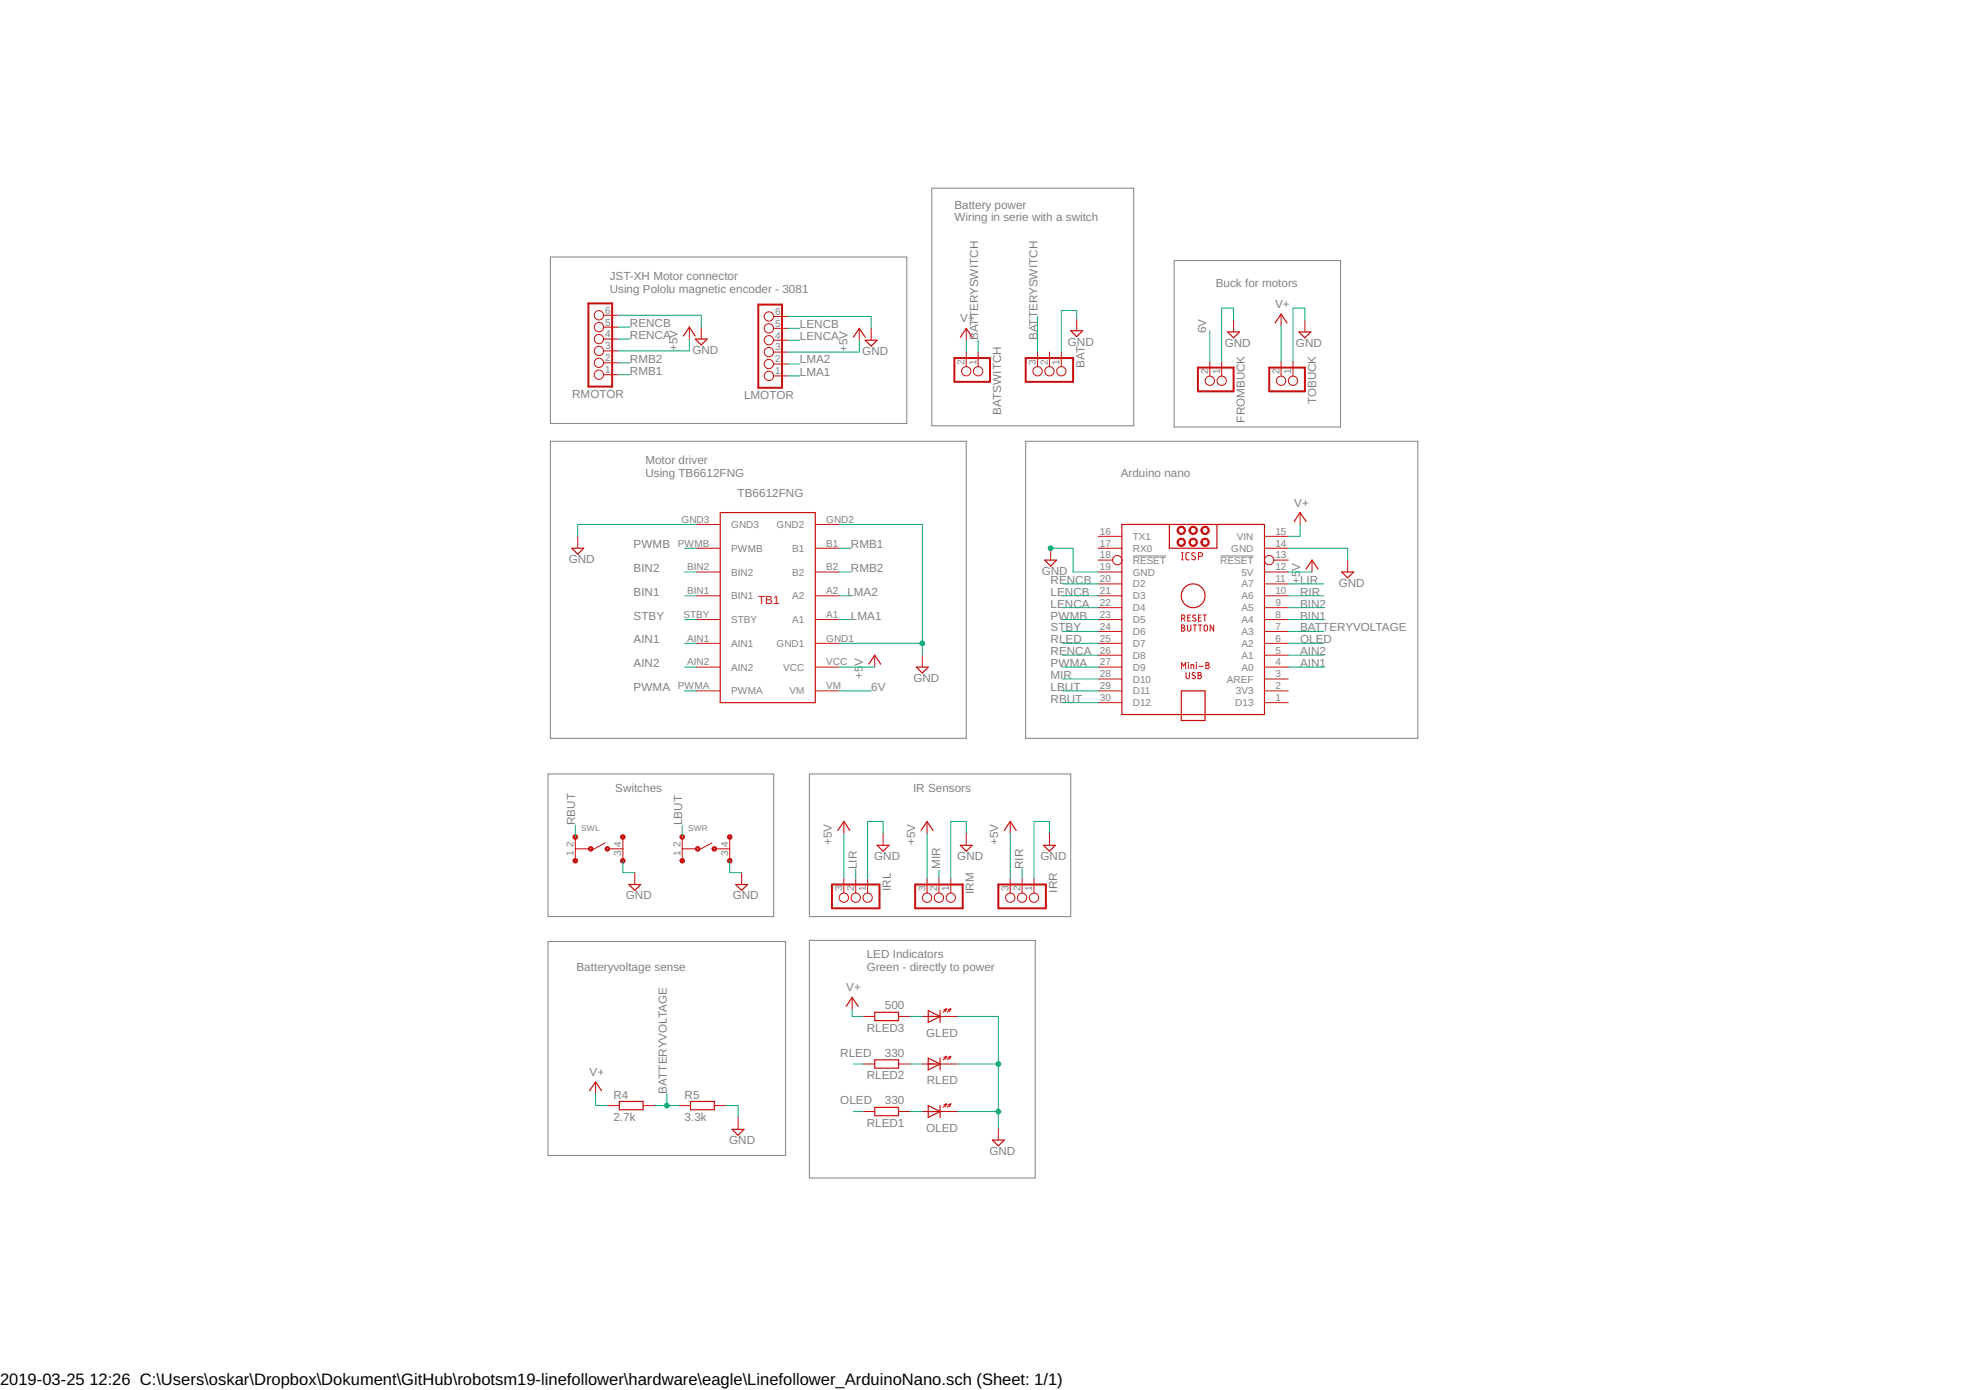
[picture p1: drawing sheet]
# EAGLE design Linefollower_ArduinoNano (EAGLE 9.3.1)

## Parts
ARDUINO_NANO1  ARDUINO_NANO  [ARDUINO_NANO]
BAT  EH_B3B-EH  [B3B-EH]
BATSWITCH  EH_B2B-EH  [B2B-EH]
FROMBUCK  EH_B2B-EH  [B2B-EH]
GLED  LED5MM  [LED5MM]
IRL  EH_B3B-EH  [B3B-EH]
IRM  EH_B3B-EH  [B3B-EH]
IRR  EH_B3B-EH  [B3B-EH]
LMOTOR  EH_B6B-EH  [B6B-EH]
OLED  LED5MM  [LED5MM]
R4  2.7k  R0603  [R0603]
R5  3.3k  R0603  [R0603]
RLED  LED5MM  [LED5MM]
RLED1  330  R0603  [R0603]
RLED2  330  R0603  [R0603]
RLED3  500  R0603  [R0603]
RMOTOR  EH_B6B-EH  [B6B-EH]
SWL  SKHHA/D  [SKHHA/D]
SWR  SKHHA/D  [SKHHA/D]
TB1  TB6612FNG  [TB6612FNG]
TOBUCK  EH_B2B-EH  [B2B-EH]

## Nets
6V [motorPower]: FROMBUCK.2 TB1.VM
+5V [motorPower]: ARDUINO_NANO1.12(5V) IRL.3 IRM.3 IRR.3 LMOTOR.3 RMOTOR.3 TB1.VCC
AIN1: ARDUINO_NANO1.4(A0) TB1.AIN1
AIN2: ARDUINO_NANO1.5(A1) TB1.AIN2
BATTERYSWITCH [motorPower]: BAT.3 BATSWITCH.1
BATTERYVOLTAGE: ARDUINO_NANO1.7(A3) R4.2 R5.1
BIN1: ARDUINO_NANO1.8(A4) TB1.BIN1
BIN2: ARDUINO_NANO1.9(A5) TB1.BIN2
GND [motorPower]: ARDUINO_NANO1.14(GND) ARDUINO_NANO1.19(GND) BAT.1 FROMBUCK.1 GLED.K IRL.1 IRM.1 IRR.1 LMOTOR.6 OLED.K R5.2 RLED.K RMOTOR.6 SWL.3 SWR.3 TB1.GND1 TB1.GND2 TB1.GND3 TOBUCK.1
LBUT: ARDUINO_NANO1.29(D11) SWR.2
LENCA: ARDUINO_NANO1.22(D4) LMOTOR.4
LENCB: ARDUINO_NANO1.21(D3) LMOTOR.5
LIR: ARDUINO_NANO1.11(A7) IRL.2
LMA1 [motorPower]: LMOTOR.1 TB1.A1
LMA2: LMOTOR.2 TB1.A2
MIR: ARDUINO_NANO1.28(D10) IRM.2
N$1: GLED.A RLED3.1
N$2: RLED2.1 RLED.A
N$3: OLED.A RLED1.1
OLED: ARDUINO_NANO1.6(A2) RLED1.2
PWMA: ARDUINO_NANO1.27(D9) TB1.PWMA
PWMB: ARDUINO_NANO1.23(D5) TB1.PWMB
RBUT: ARDUINO_NANO1.30(D12) SWL.2
RENCA: ARDUINO_NANO1.26(D8) RMOTOR.4
RENCB: ARDUINO_NANO1.20(D2) RMOTOR.5
RIR: ARDUINO_NANO1.10(A6) IRR.2
RLED: ARDUINO_NANO1.25(D7) RLED2.2
RMB1 [motorPower]: RMOTOR.1 TB1.B1
RMB2 [motorPower]: RMOTOR.2 TB1.B2
STBY: ARDUINO_NANO1.24(D6) TB1.STBY
V+ [motorPower]: ARDUINO_NANO1.15(VIN) BATSWITCH.2 R4.1 RLED3.2 TOBUCK.2
Unconnected: ARDUINO_NANO1.1(D13) ARDUINO_NANO1.2(3V3) ARDUINO_NANO1.3(AREF) ARDUINO_NANO1.13(!RESET) ARDUINO_NANO1.16(TX1) ARDUINO_NANO1.17(RX0) ARDUINO_NANO1.18(!RESET) BAT.2 SWL.1 SWL.4 SWR.1 SWR.4

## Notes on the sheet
- Battery power
  Wiring in serie with a switch
- Buck for motors
- JST-XH Motor connector
  Using Pololu magnetic encoder - 3081
- Motor driver
  Using TB6612FNG
- Arduino nano
- Switches | IR Sensors
- LED Indicators
  Green - directly to power
- Batteryvoltage sense
